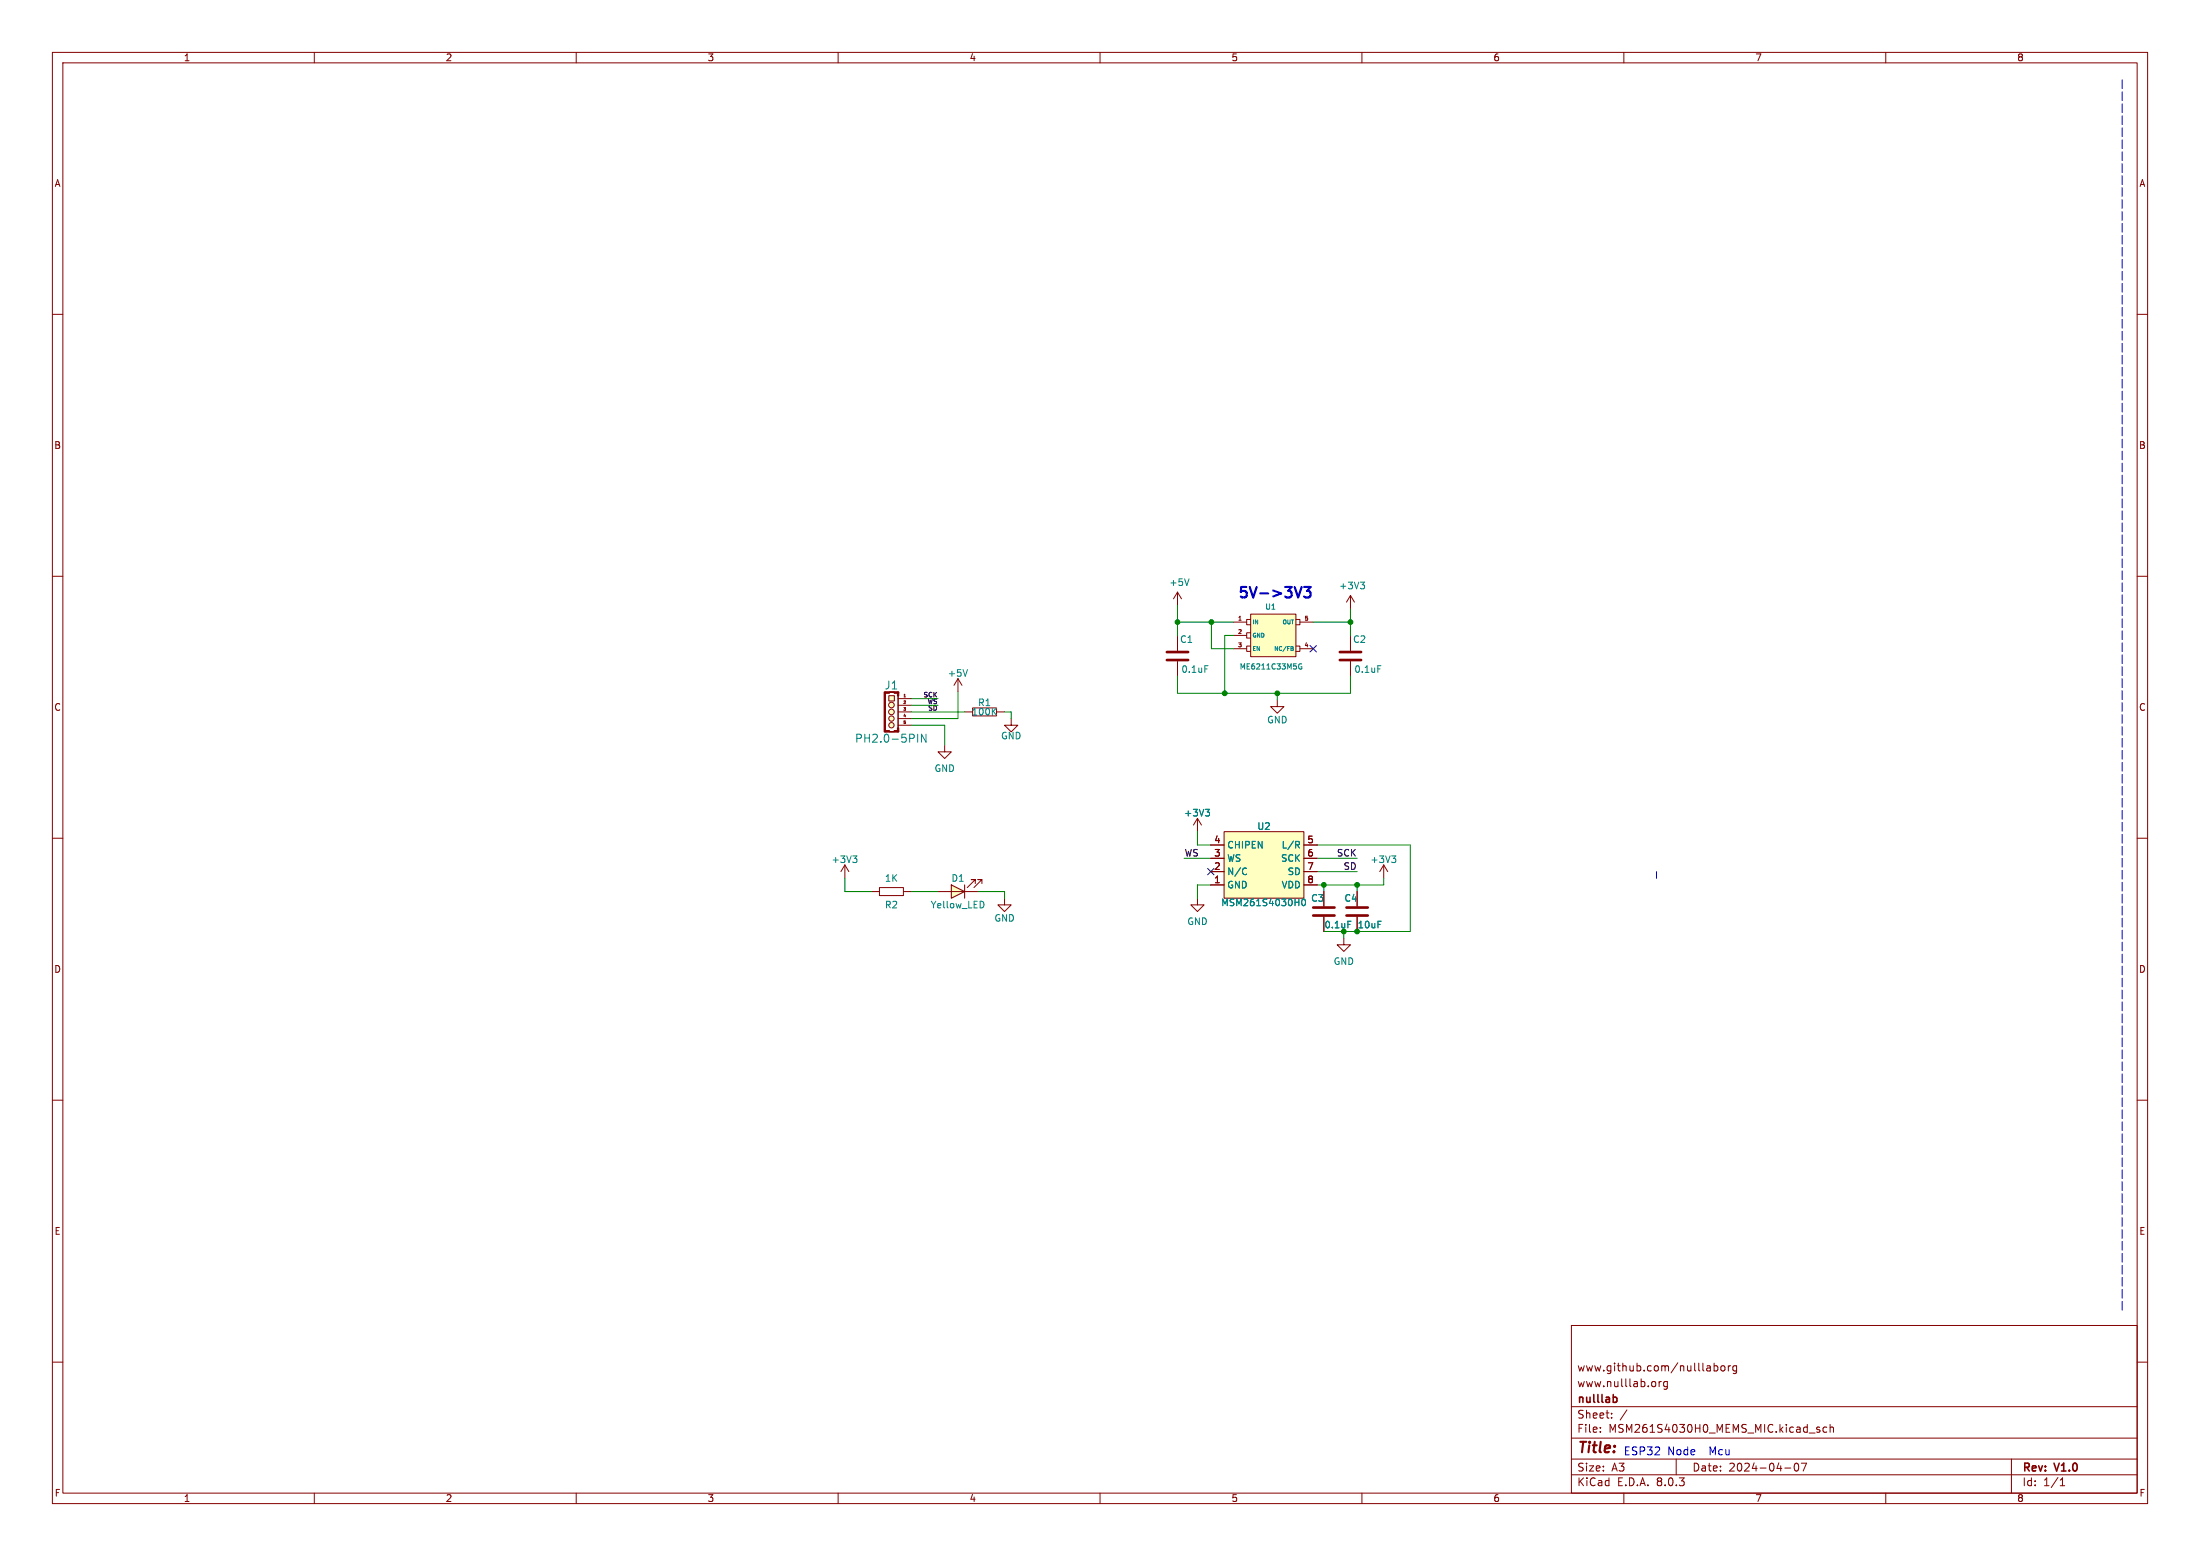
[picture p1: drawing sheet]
<svg xmlns="http://www.w3.org/2000/svg" width="420mm" height="297mm" viewBox="0 0 420 297" stroke-linecap="round" stroke-linejoin="round" font-family="sans-serif">
<g fill="none" stroke="#840000" stroke-width=".19">
<path d="M10 10h400v277h-400zM12 12h396v273h-396zM60 10v2M110 10v2M160 10v2M210 10v2M260 10v2M310 10v2M360 10v2M10 60h2M408 60h2M10 110h2"/>
<path d="M224.8 113l-.8 1.3M224.8 113v2.6M224.8 113l.8 1.3M408 110h2M10 160h2M408 160h2M10 210h2M408 210h2M10 260h2M300 253h108v32h-108zM408 260h2M300 278.5h108"/>
<path d="M300 274.5h108M300 268.5h108M305.5 273.2v.2M305.5 272.5v.1M307.7 270.5v.2M307.7 269.8v.1M310.6 269.1l-1.3 1.9M316.7 263.7v1M317.2 263.7l-.3 .1-.2 .2M318.3 263.8l-.4-.1-.3 .3 .1 .6h.6M318.3 263.7v1.2l-.3 .3-.3-.1M320 278.5v3"/>
<path d="M327.2 260.2v1.5M327.2 260.8l.5-.1 .2 .3-.1 .6h-.6M328.7 260.8l.3-.1 .3 .3v.4l-.3 .3-.3-.1-.2-.2zM329.9 260.7v1M330.4 260.7l-.3 .1-.2 .2M331.5 260.8l-.4-.1-.3 .3 .1 .6h.6M331.5 260.7v1.2l-.3 .3-.3-.1M342.7 279.4l.2-.1a.8 .8 0 0 1 .5 .7 .8 .8 0 0 1-.5 .8 1 1 0 0 1-.2-1.4zM343.9 279.3h1l-.7 1.5M347 272.9l.4 .1v.2l-.2 .2h-.3M347 272.4l.4 .1M348.7 272.5l-.4-.1-.3 .3 .2 .6h.5"/>
<path d="M349.4 272.5l.2-.1 .3 .1 .1 .9M349.4 271.9v1.5M384 278.5v6.5M60 285v2M110 285v2M160 285v2M210 285v2M260 285v2M300 281.5h108M310 285v2M340.7 280.2h1.2M360 285v2"/>
<path d="M393.3 283.6h.9M393.3 282.5l.4-.4v1.5"/>
</g>
<path d="M308.1 266.7l.4 .1 .2 .2-.1 .5-.5 .2" fill="none" stroke="#840000" stroke-width=".3"/>
<path d="M227 110.5l-.4 1.3" fill="none" stroke="#008484" stroke-width=".19"/>
<path d="M238.8 117.2h8.6v8.1h-8.6z" fill="#ffffc2"/>
<g fill="none" stroke="#840000" stroke-width=".19">
<path d="M235.5 118.7h2.5M238.8 117.2h8.6v8.1h-8.6zM238.8 118.2h-.8v1.1h.8M247.4 118.2h.8v1.1h-.8M248.2 118.7h2.5M224.8 121.4v2.8M224.8 126.2v2.8M235.5 121.3h2.5M235.5 123.8h2.5M238.8 123.3h-.8v1h.8M238.8 120.8h-.8v1h.8M247.4 123.3h.8v1h-.8"/>
<path d="M248.2 123.8h2.5M228.6 171.5v1.2h1.3l-1.3 1.3-1.3-1.3h1.3M252.7 170.2v2.8M252.7 175v2.8M264.2 165.1l-.8 1.3M264.2 165.1v2.5M264.2 165.1l.7 1.3"/>
</g>
<path d="M230 127.1h.6M246.5 123.4l.3 .1-.1 .3M246.5 123.8h.2M246.7 123.8l.2 .1v.2l-.4 .1M248.5 126.7a.46 .46 0 0 0-.6 .5 .46 .46 0 0 0 .6 .4v-.3h-.2M257.3 175.8h.6M265.7 163.4h.8l-.5 .5M266.2 163.9l.3 .2v.3l-.3 .2" fill="none" stroke="#008484" stroke-width=".19"/>
<path d="M222.8 126h4M222.8 124.5h4M250.7 174.8h4.1M250.7 173.2h4.1" fill="none" stroke="#840000" stroke-width=".51"/>
<path d="M233.7 158.8h15.2v12.7h-15.2z" fill="#ffffc2"/>
<g fill="none" stroke="#840000" stroke-width=".19">
<path d="M257.8 113.7l-.8 1.2M257.8 113.7v2.5M257.8 113.7l.8 1.2M182.9 129.5l-.8 1.3M182.9 129.5v2.6M182.9 129.5l.7 1.3M243.8 133.6v1.3h1.3l-1.3 1.2-1.2-1.2h1.2M257.8 121.4v2.8M257.8 126.2v2.8M228.6 156.2l-.8 1.3M228.6 156.2v2.6M228.6 156.2l.8 1.3"/>
<path d="M233.7 158.8h15.2v12.7h-15.2zM166.4 170.2h1.5M167.9 169.4h4.6v1.5h-4.6zM172.5 170.2h1.5M231.1 168.9h2.6M231.1 166.4h2.6M231.1 163.8h2.6M231.1 161.3h2.6M248.9 168.9h2.6M248.9 166.4h2.6M248.9 163.8h2.6M248.9 161.3h2.6"/>
<path d="M256.5 179.1v1.2h1.3l-1.3 1.3-1.2-1.3h1.2M259.1 170.2v2.8M259.1 175v2.8"/>
</g>
<path d="M259.7 111.1h.8l-.4 .5M260.2 111.6l.3 .2v.3l-.3 .3M184.7 127.8l-.4 1.3M263 127.1h.6M230.1 154.5h.8l-.4 .5M230.7 155l.2 .2v.3l-.2 .3M237.7 165.7l.3 .1M238 166.8l-.3 .1M247.6 161.3l.5 .6M247.8 160.6l.3 .2-.1 .3-.2 .2M248.6 171.7l.2-.1a.68 .68 0 0 1 .4 .6 .68 .68 0 0 1-.4 .7l-.3-.5z" fill="none" stroke="#008484" stroke-width=".19"/>
<path d="M255.8 126h4M255.8 124.5h4M257 174.8h4.1M257 173.2h4.1" fill="none" stroke="#840000" stroke-width=".51"/>
<path d="M169.7 132.8h1v1h-1z" fill="#ffffc2"/>
<g fill="#ffffc2" stroke="#ffffc2" stroke-width=".19">
<circle cx="170.2" cy="138.4" r=".51"/>
<circle cx="170.2" cy="137.2" r=".51"/>
<circle cx="170.2" cy="135.9" r=".53"/>
<circle cx="170.2" cy="134.6" r=".53"/>
</g>
<g fill="none" stroke="#840000" stroke-width=".19">
<path d="M168.9 132.1h2.5v7.6h-2.5zM169.7 132.8h1v1h-1zM171.4 132.8v6.1M171.4 133.4h2.6M171.4 134.6h2.6M171.4 135.9h2.6M171.4 137.2h2.6M171.4 138.4h2.6M172.6 133h.3M180.3 142.2v1.3h1.3l-1.3 1.3-1.2-1.3h1.2M191.8 171.5v1.2h1.2l-1.2 1.3-1.3-1.3h1.3"/>
<circle cx="170.2" cy="135.9" r=".53"/>
<circle cx="170.2" cy="134.6" r=".53"/>
<circle cx="170.2" cy="138.4" r=".51"/>
<circle cx="170.2" cy="137.2" r=".51"/>
</g>
<g fill="#840000" stroke="#840000" stroke-width=".19">
<path d="M168.8 132.1h.2v7.6h-.2z"/>
<path d="M168.9 139.4h.9v.3h-.9z"/>
<path d="M169.8 139.6l.9 .1z"/>
<path d="M170.7 139.4h.9v.3h-.9z"/>
<path d="M170.7 132.1h.9v.2h-.9z"/>
<path d="M171.3 138.9h.3v.8h-.3z"/>
<path d="M171.3 132.1h.3v.7h-.3z"/>
</g>
<path d="M175.2 140.1v1.6M176.8 140.1v1.6l-.9-1.6v1.6" fill="none" stroke="#008484" stroke-width=".19"/>
<path d="M181.6 168.9l2.5 1.3-2.5 1.3z" fill="#ffffc2"/>
<path d="M181.6 168.9l2.5 1.3-2.5 1.3zM184.1 168.9v2.6" fill="none" stroke="#840000" stroke-width=".2"/>
<g fill="none" stroke="#840000" stroke-width=".19">
<path d="M184.1 135.9h1.5M185.7 135.1h4.5v1.6h-4.5zM190.3 135.9h1.5M193 137.2v1.2h1.3l-1.3 1.3-1.2-1.3h1.2M161.3 165.1l-.8 1.3M161.3 165.1v2.5M161.3 165.1l.8 1.3M179.1 170.2h7.6M186.2 168.7v-.8h-.8h.8l-1.5 1.5M187.5 168.7v-.8h-.8h.8l-1.6 1.5M231.1 168.9h2.6M231.1 166.4h2.6"/>
<path d="M231.1 163.8h2.6M231.1 161.3h2.6M248.9 168.9h2.6M248.9 166.4h2.6M248.9 163.8h2.6M248.9 161.3h2.6M252.7 170.2v2.8M252.7 175v2.8M259.1 170.2v2.8M259.1 175v2.8"/>
</g>
<g fill="none" stroke="#008484" stroke-width=".19">
<path d="M189.6 135.7l.6 .8M190.2 135.2l-.8 .7M230.1 154.5h.8l-.4 .5M230.7 155l.2 .2v.3l-.2 .3M162.8 163.4h.8l-.4 .5M163.3 163.9l.3 .2v.3l-.3 .2M187.7 172.2l.1 .4-.1 .5M237.7 165.7l.3 .1M238 166.8l-.3 .1M247.6 161.3l.5 .6M247.8 160.6l.3 .2-.1 .3-.2 .2M248.6 171.7l.2-.1a.68 .68 0 0 1 .4 .6 .68 .68 0 0 1-.4 .7l-.3-.5z"/>
<path d="M257.3 175.8h.6"/>
</g>
<path d="M248.5 112l-.7 2M249 112h1.2l-.7 .8a.54 .54 0 0 1 .7 .4v.5l-.2 .2-.8 .1-.2-.2" fill="none" stroke="#0000c2" stroke-width=".4"/>
<path d="M405.1 15.2v235M316.2 166.4v1.2" fill="none" stroke="#0000c2" stroke-width=".19" stroke-dasharray="1.7 .6"/>
<g fill="none" stroke="#008400" stroke-width=".19">
<path d="M224.8 118.7h10.7M224.8 115.6v5.8M231.3 118.7v5.1h4.2M250.7 118.7h7.1M257.8 116.2v5.2M174 133.4h5.1M174 135.9h10.1M174 134.6h5.1M174 138.4h6.3v3.8M182.9 132.1v5.1h-8.9M191.8 135.9h1.2v1.3M224.8 129v3.3h33v-3.3"/>
<path d="M235.5 121.3h-1.7v11M243.8 132.3v1.3M228.6 158.8v2.5h2.5M161.3 167.6v2.6h5.1M174 170.2h5.1M186.7 170.2h5.1v1.3M226.1 163.8h5M231.1 168.9h-2.5v2.6M251.5 161.3h17.7v16.5h-16.5M251.5 163.8h7.6M251.5 166.4h7.6M252.7 168.9v1.3"/>
<path d="M256.5 177.8v1.3M259.1 168.9v1.3M264.2 167.6v1.3h-12.7"/>
</g>
<path d="M250.1 123.2l1.2 1.2M251.3 123.2l-1.2 1.2M230.5 165.8l1.2 1.2M231.7 165.8l-1.2 1.2" fill="none" stroke="#000084" stroke-width=".19"/>
<g fill="#008400" stroke="#008400" stroke-width=".19">
<circle cx="256.5" cy="177.8" r=".46"/>
<circle cx="259.1" cy="177.8" r=".46"/>
<circle cx="259.1" cy="168.9" r=".46"/>
<circle cx="233.8" cy="132.3" r=".46"/>
<circle cx="252.7" cy="168.9" r=".46"/>
<circle cx="231.3" cy="118.7" r=".46"/>
<circle cx="224.8" cy="118.7" r=".46"/>
<circle cx="257.8" cy="118.7" r=".46"/>
<circle cx="243.8" cy="132.3" r=".46"/>
</g>
<text font-size="2.8" fill="#0000c2" x="236.2" y="114.3">5V-&gt;3V3</text>
<text font-size="2.8" fill="#840000" x="301" y="277.9">Title:</text>
<g font-size="2.1" fill="#008484">
<text x="168.8" y="131.8">J1</text>
<text x="163.1" y="142">PH2.0-5PIN</text>
</g>
<g font-size="2.1" fill="#840000">
<text x="301" y="262">www.github.com/nulllaborg</text>
<text x="301" y="268.2">nulllab</text>
<text x="301" y="265">www.nulllab.org</text>
<text x="301" y="273.7">File:</text>
<text x="301" y="271">Sheet:</text>
<text x="307.1" y="273.7">MSM261S4030H0_MEMS_MIC.kicad_sch</text>
<text x="301" y="281.1">Size:</text>
<text x="307.6" y="281.1">A3</text>
<text x="323" y="281.1">Date:</text>
<text x="330" y="281.1">2024-04-07</text>
<text x="386" y="281.3">Rev:</text>
<text x="392.4" y="281.3">V1.0</text>
<text x="301" y="283.9">KiCad</text>
<text x="308.7" y="283.9">E.D.A.</text>
<text x="316.3" y="283.9">8.0.3</text>
<text x="386" y="283.9">Id:</text>
<text x="390.1" y="283.9">1/1</text>
</g>
<g font-size="2.1" fill="#0000c2">
<text x="309.9" y="277.9">ESP32</text>
<text x="318.3" y="277.9">Node</text>
<text x="326.5" y="277.9">Mcu</text>
</g>
<g font-size="1.8" fill="#840000">
<text x="35" y="11.9">1</text>
<text x="85" y="11.9">2</text>
<text x="135" y="11.9">3</text>
<text x="185" y="11.9">4</text>
<text x="235" y="11.9">5</text>
<text x="285" y="11.9">6</text>
<text x="335" y="11.9">7</text>
<text x="385" y="11.9">8</text>
<text x="10.3" y="35.9">A</text>
<text x="408.3" y="35.9">A</text>
<text x="10.3" y="85.9">B</text>
<text x="408.2" y="85.9">B</text>
<text x="10.3" y="135.9">C</text>
<text x="408.2" y="135.9">C</text>
<text x="231.7" y="161">4</text>
<text x="249.5" y="161">5</text>
<text x="231.7" y="166.1">2</text>
<text x="231.7" y="163.6">3</text>
<text x="249.5" y="163.6">6</text>
<text x="249.5" y="166.1">7</text>
<text x="231.7" y="168.7">1</text>
<text x="249.5" y="168.7">8</text>
<text x="10.3" y="185.9">D</text>
<text x="408.2" y="185.9">D</text>
<text x="10.3" y="235.9">E</text>
<text x="408.3" y="235.9">E</text>
<text x="10.3" y="285.9">F</text>
<text x="35" y="286.9">1</text>
<text x="85" y="286.9">2</text>
<text x="135" y="286.9">3</text>
<text x="185" y="286.9">4</text>
<text x="235" y="286.9">5</text>
<text x="285" y="286.9">6</text>
<text x="335" y="286.9">7</text>
<text x="385" y="286.9">8</text>
<text x="408.3" y="285.9">F</text>
</g>
<g font-size="1.8" fill="#008484">
<text x="223.1" y="112">+5V</text>
<text x="255.5" y="112.7">+3V3</text>
<text x="225.2" y="122.9">C1</text>
<text x="258.2" y="122.9">C2</text>
<text x="180.8" y="129.4">+5V</text>
<text x="225.4" y="128.6">0.1uF</text>
<text x="258.5" y="128.6">0.1uF</text>
<text x="185.4" y="136.8">100K</text>
<text x="186.6" y="135">R1</text>
<text x="191" y="141.3">GND</text>
<text x="241.8" y="138.3">GND</text>
<text x="178.3" y="147.5">GND</text>
<text x="226" y="156">+3V3</text>
<text x="239.9" y="158.6">U2</text>
<text x="158.6" y="164.9">+3V3</text>
<text x="234.2" y="167.2">N/C</text>
<text x="234.2" y="164.7">WS</text>
<text x="234.2" y="162.2">CHIPEN</text>
<text x="244.5" y="164.7">SCK</text>
<text x="244.6" y="162.2">L/R</text>
<text x="245.7" y="167.2">SD</text>
<text x="261.5" y="164.9">+3V3</text>
<text x="168.8" y="173.6">R2</text>
<text x="168.8" y="168.5">1K</text>
<text x="177.6" y="173.6">Yellow_LED</text>
<text x="181.5" y="168.5">D1</text>
<text x="233" y="173.2">MSM261S4030H0</text>
<text x="234.2" y="169.8">GND</text>
<text x="244.6" y="169.8">VDD</text>
<text x="250.2" y="172.3">C3</text>
<text x="256.6" y="172.3">C4</text>
<text x="189.7" y="176.1">GND</text>
<text x="226.6" y="176.8">GND</text>
<text x="252.7" y="177.4">0.1uF</text>
<text x="259.1" y="177.4">10uF</text>
<text x="254.5" y="184.4">GND</text>
</g>
<g font-size="1.8">
<text x="226.1" y="163.6">WS</text>
<text x="255.1" y="163.6">SCK</text>
<text x="256.4" y="166.1">SD</text>
</g>
<g font-size="1.4" fill="#008484">
<text x="241.4" y="116.6">U1</text>
<text x="236.5" y="128">ME6211C33M5G</text>
</g>
<g font-size="1.3">
<text x="176.1" y="133.2">SCK</text>
<text x="176.9" y="134.4">WS</text>
<text x="177" y="135.7">SD</text>
</g>
<g font-size="1.1" fill="#840000">
<text x="236.2" y="118.5">1</text>
<text x="248.9" y="118.5">5</text>
<text x="236.2" y="121">2</text>
<text x="236.2" y="123.6">3</text>
<text x="248.9" y="123.6">4</text>
</g>
<g font-size="1.1" fill="#008484">
<text x="239" y="119.4">IN</text>
<text x="244.7" y="119.4">OUT</text>
<text x="239" y="121.9">GND</text>
<text x="239" y="124.4">EN</text>
<text x="243.1" y="124.4">NC/FB</text>
</g>
<g font-size=".7" fill="#840000">
<text x="172.3" y="133.1">1</text>
<text x="172.3" y="134.4">2</text>
<text x="172.3" y="135.6">3</text>
<text x="172.3" y="136.9">4</text>
<text x="172.3" y="138.2">5</text>
</g>
</svg>
